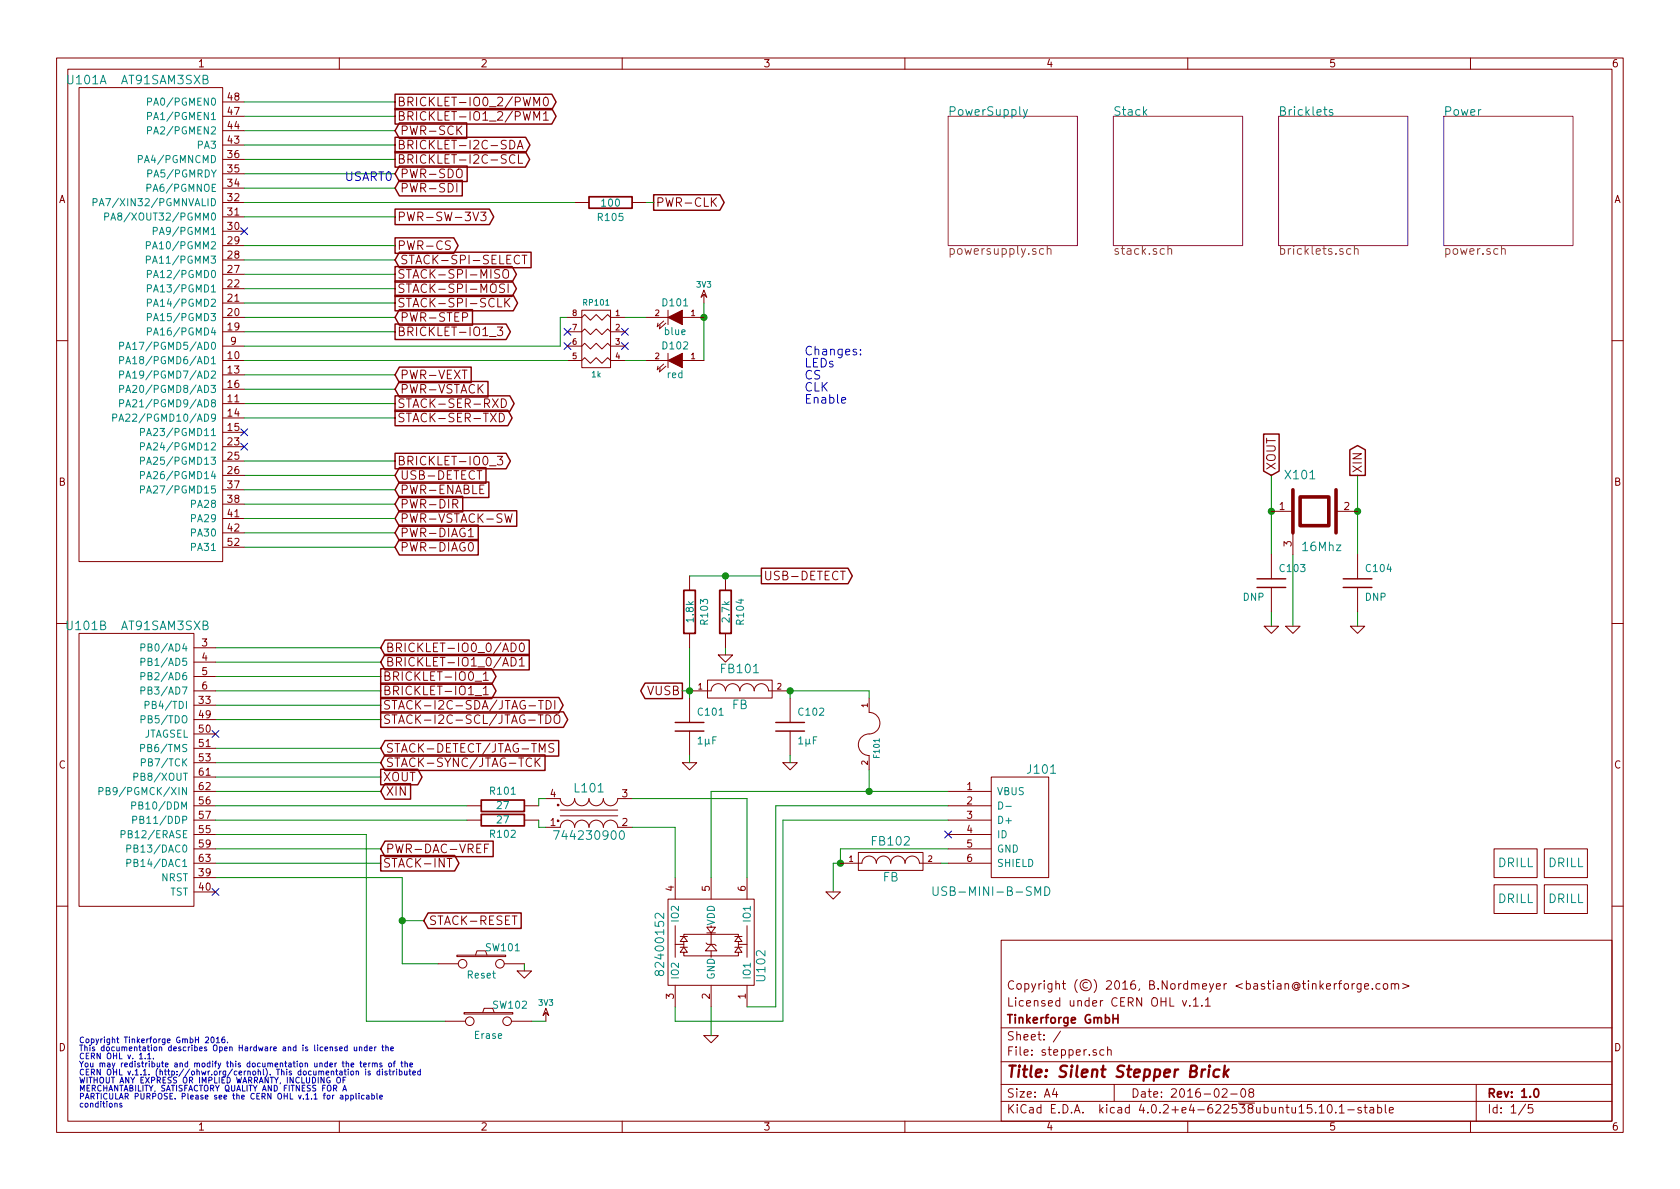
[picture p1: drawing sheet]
EESchema Schematic File Version 2
LIBS:tinkerforge
LIBS:power
LIBS:device
LIBS:transistors
LIBS:conn
LIBS:linear
LIBS:regul
LIBS:74xx
LIBS:cmos4000
LIBS:adc-dac
LIBS:memory
LIBS:xilinx
LIBS:microcontrollers
LIBS:dsp
LIBS:microchip
LIBS:analog_switches
LIBS:motorola
LIBS:texas
LIBS:intel
LIBS:audio
LIBS:interface
LIBS:digital-audio
LIBS:philips
LIBS:display
LIBS:cypress
LIBS:siliconi
LIBS:opto
LIBS:atmel
LIBS:contrib
LIBS:valves
LIBS:stepper-cache
EELAYER 25 0
EELAYER END
$Descr A4 11693 8268
encoding utf-8
Sheet 1 5
Title "Silent Stepper Brick"
Date "2016-02-08"
Rev "1.0"
Comp "Tinkerforge GmbH"
Comment1 "Licensed under CERN OHL v.1.1"
Comment2 "Copyright (©) 2016, B.Nordmeyer <bastian@tinkerforge.com>"
Comment3 ""
Comment4 ""
$EndDescr
Text Notes 550  7700 0    40   ~ 0
Copyright Tinkerforge GmbH 2016.\nThis documentation describes Open Hardware and is licensed under the\nCERN OHL v. 1.1.\nYou may redistribute and modify this documentation under the terms of the\nCERN OHL v.1.1. (http://ohwr.org/cernohl). This documentation is distributed\nWITHOUT ANY EXPRESS OR IMPLIED WARRANTY, INCLUDING OF\nMERCHANTABILITY, SATISFACTORY QUALITY AND FITNESS FOR A\nPARTICULAR PURPOSE. Please see the CERN OHL v.1.1 for applicable\nconditions\n
Wire Wire Line
	4350 2500 4500 2500
Wire Wire Line
	3950 2200 3900 2200
Wire Wire Line
	1700 900  2750 900 
Wire Wire Line
	1700 3800 2750 3800
Wire Wire Line
	1700 3200 2750 3200
Wire Wire Line
	1500 6000 2650 6000
Wire Wire Line
	1500 4500 2650 4500
Wire Wire Line
	1700 1800 2750 1800
Connection ~ 4900 2200
Wire Wire Line
	4900 2500 4900 2100
Wire Wire Line
	9000 4350 9000 3850
Wire Wire Line
	9450 4350 9450 4250
Connection ~ 8850 3550
Wire Wire Line
	8850 3850 8850 3300
Wire Wire Line
	1500 5400 2650 5400
Connection ~ 2800 6400
Wire Wire Line
	2950 6400 2800 6400
Wire Wire Line
	3100 7100 2550 7100
Wire Wire Line
	1700 2900 2750 2900
Wire Wire Line
	1700 2300 2750 2300
Wire Wire Line
	1500 5800 2550 5800
Wire Wire Line
	1500 4600 2650 4600
Wire Wire Line
	1700 1000 2750 1000
Wire Wire Line
	1500 4900 2650 4900
Wire Wire Line
	2650 5200 1500 5200
Wire Wire Line
	1700 2100 2750 2100
Wire Wire Line
	1700 1900 2750 1900
Wire Wire Line
	1700 700  2750 700 
Wire Wire Line
	5850 5900 5850 6000
Wire Wire Line
	5850 5900 6600 5900
Wire Wire Line
	5450 5700 6600 5700
Wire Wire Line
	5800 6200 5800 6000
Wire Wire Line
	5400 5600 6600 5600
Wire Wire Line
	3650 6750 3650 6700
Wire Wire Line
	6550 6000 6600 6000
Wire Wire Line
	5800 6000 5850 6000
Wire Wire Line
	4800 4500 4800 4850
Wire Wire Line
	5050 4550 5050 4500
Wire Wire Line
	3050 6700 2800 6700
Wire Wire Line
	2800 6700 2800 6100
Wire Wire Line
	2800 6100 1500 6100
Wire Wire Line
	1700 800  2750 800 
Wire Wire Line
	1700 2000 2750 2000
Wire Wire Line
	2650 5300 1500 5300
Wire Wire Line
	1500 5000 2650 5000
Wire Wire Line
	1700 1100 2750 1100
Wire Wire Line
	1700 2200 2750 2200
Wire Wire Line
	3700 7100 3800 7100
Wire Wire Line
	2750 2800 1700 2800
Wire Wire Line
	1500 5500 2650 5500
Wire Wire Line
	9450 3850 9450 3300
Connection ~ 9450 3550
Wire Wire Line
	8850 4350 8850 4250
Connection ~ 5850 6000
Wire Wire Line
	2550 5800 2550 7100
Wire Wire Line
	1500 5900 2650 5900
Wire Wire Line
	1700 2600 2750 2600
Wire Wire Line
	1500 4800 2650 4800
Wire Wire Line
	1700 3300 2750 3300
Wire Wire Line
	1500 4700 2650 4700
Wire Wire Line
	1700 2700 2750 2700
Wire Wire Line
	1700 3500 2750 3500
Wire Wire Line
	1700 3700 2750 3700
Wire Wire Line
	1700 1200 2750 1200
Wire Wire Line
	4350 2200 4500 2200
NoConn ~ 3950 2400
NoConn ~ 4350 2400
NoConn ~ 4350 2300
$Comp
L R_PACK4 RP101
U 1 1
P 4150 2550
F 0 "RP101" H 4150 3000 40  0000 C CNN
F 1 "1k" H 4150 2500 40  0000 C CNN
F 2 "kicad-libraries:4X0603" H 4150 2550 60  0001 C CNN
F 3 "" H 4150 2550 60  0001 C CNN
	1    4150 2550
	-1   0    0    -1  
$EndComp
Text GLabel 2750 3500 2    60   Input ~ 0
PWR-DIR
Text GLabel 2750 2200 2    60   Input ~ 0
PWR-STEP
Text GLabel 2750 3400 2    60   Input ~ 0
PWR-ENABLE
Text GLabel 2650 5900 2    60   Input ~ 0
PWR-DAC-VREF
$Comp
L DRILL J103
U 1 1
P 10550 6250
F 0 "J103" H 10600 6300 60  0001 C CNN
F 1 "DRILL" H 10550 6250 60  0000 C CNN
F 2 "kicad-libraries:DRILL_NP" H 10550 6250 60  0001 C CNN
F 3 "" H 10550 6250 60  0001 C CNN
	1    10550 6250
	1    0    0    -1  
$EndComp
$Comp
L DRILL J102
U 1 1
P 10550 6000
F 0 "J102" H 10600 6050 60  0001 C CNN
F 1 "DRILL" H 10550 6000 60  0000 C CNN
F 2 "kicad-libraries:DRILL_NP" H 10550 6000 60  0001 C CNN
F 3 "" H 10550 6000 60  0001 C CNN
	1    10550 6000
	1    0    0    -1  
$EndComp
Text GLabel 2750 2700 2    60   Input ~ 0
PWR-VSTACK
Text GLabel 2750 3600 2    60   Input ~ 0
PWR-VSTACK-SW
Text GLabel 2750 2600 2    60   Input ~ 0
PWR-VEXT
$Sheet
S 10050 800  900  900 
U 4D11F510
F0 "Power" 60
F1 "power.sch" 60
$EndSheet
$Comp
L CRYSTAL_3225 X101
U 1 1
P 9150 3550
F 0 "X101" H 9050 3800 60  0000 C CNN
F 1 "16Mhz" H 9200 3300 60  0000 C CNN
F 2 "kicad-libraries:CRYSTAL_3225" H 9150 3550 60  0001 C CNN
F 3 "" H 9150 3550 60  0001 C CNN
	1    9150 3550
	1    0    0    -1  
$EndComp
$Comp
L GND #PWR01
U 1 1
P 9000 4350
F 0 "#PWR01" H 9000 4350 30  0001 C CNN
F 1 "GND" H 9000 4280 30  0001 C CNN
F 2 "" H 9000 4350 60  0001 C CNN
F 3 "" H 9000 4350 60  0001 C CNN
	1    9000 4350
	1    0    0    -1  
$EndComp
$Comp
L GND #PWR02
U 1 1
P 9450 4350
F 0 "#PWR02" H 9450 4350 30  0001 C CNN
F 1 "GND" H 9450 4280 30  0001 C CNN
F 2 "" H 9450 4350 60  0001 C CNN
F 3 "" H 9450 4350 60  0001 C CNN
	1    9450 4350
	1    0    0    -1  
$EndComp
$Comp
L GND #PWR03
U 1 1
P 8850 4350
F 0 "#PWR03" H 8850 4350 30  0001 C CNN
F 1 "GND" H 8850 4280 30  0001 C CNN
F 2 "" H 8850 4350 60  0001 C CNN
F 3 "" H 8850 4350 60  0001 C CNN
	1    8850 4350
	1    0    0    -1  
$EndComp
$Comp
L C C104
U 1 1
P 9450 4050
F 0 "C104" H 9500 4150 50  0000 L CNN
F 1 "DNP" H 9500 3950 50  0000 L CNN
F 2 "kicad-libraries:0402E" H 9450 4050 60  0001 C CNN
F 3 "" H 9450 4050 60  0001 C CNN
	1    9450 4050
	1    0    0    -1  
$EndComp
$Comp
L C C103
U 1 1
P 8850 4050
F 0 "C103" H 8900 4150 50  0000 L CNN
F 1 "DNP" H 8650 3950 50  0000 L CNN
F 2 "kicad-libraries:0402E" H 8850 4050 60  0001 C CNN
F 3 "" H 8850 4050 60  0001 C CNN
	1    8850 4050
	1    0    0    -1  
$EndComp
Text GLabel 2750 3300 2    60   Input ~ 0
USB-DETECT
Text GLabel 9450 3300 1    60   Output ~ 0
XIN
Text GLabel 8850 3300 1    60   Input ~ 0
XOUT
Text GLabel 2650 5500 2    60   Input ~ 0
XIN
Text GLabel 2650 5400 2    60   Output ~ 0
XOUT
Text GLabel 2950 6400 2    60   Input ~ 0
STACK-RESET
NoConn ~ 6600 5800
$Comp
L 3V3 #PWR04
U 1 1
P 4900 2100
F 0 "#PWR04" H 4900 2200 40  0001 C CNN
F 1 "3V3" H 4900 2225 40  0000 C CNN
F 2 "" H 4900 2100 60  0001 C CNN
F 3 "" H 4900 2100 60  0001 C CNN
	1    4900 2100
	-1   0    0    -1  
$EndComp
Text GLabel 2750 2300 2    60   Output ~ 0
BRICKLET-IO1_3
Text GLabel 2750 3200 2    60   Output ~ 0
BRICKLET-IO0_3
NoConn ~ 1500 5100
NoConn ~ 1500 6200
Text GLabel 2750 1100 2    60   Output ~ 0
BRICKLET-I2C-SCL
Text GLabel 2750 1000 2    60   Output ~ 0
BRICKLET-I2C-SDA
Text GLabel 2650 4800 2    60   Output ~ 0
BRICKLET-IO1_1
Text GLabel 2650 4700 2    60   Output ~ 0
BRICKLET-IO0_1
Text GLabel 2650 4600 2    60   Input ~ 0
BRICKLET-IO1_0/AD1
Text GLabel 2650 4500 2    60   Input ~ 0
BRICKLET-IO0_0/AD0
Text GLabel 2750 800  2    60   Output ~ 0
BRICKLET-IO1_2/PWM1
Text GLabel 2750 700  2    60   Output ~ 0
BRICKLET-IO0_2/PWM0
$Sheet
S 8900 800  900  900 
U 4CAC3366
F0 "Bricklets" 60
F1 "bricklets.sch" 60
$EndSheet
$Comp
L AT91SAM3SXB U101
U 2 1
P 550 4400
F 0 "U101" H 600 4450 60  0000 C CNN
F 1 "AT91SAM3SXB" H 1150 4450 60  0000 C CNN
F 2 "kicad-libraries:LQFP64" H 550 4400 60  0001 C CNN
F 3 "" H 550 4400 60  0001 C CNN
	2    550  4400
	1    0    0    -1  
$EndComp
Text GLabel 2650 5300 2    60   Input ~ 0
STACK-SYNC/JTAG-TCK
Text GLabel 2650 5200 2    60   Input ~ 0
STACK-DETECT/JTAG-TMS
$Comp
L GND #PWR05
U 1 1
P 5050 4550
F 0 "#PWR05" H 5050 4550 30  0001 C CNN
F 1 "GND" H 5050 4480 30  0001 C CNN
F 2 "" H 5050 4550 60  0001 C CNN
F 3 "" H 5050 4550 60  0001 C CNN
	1    5050 4550
	1    0    0    -1  
$EndComp
Text GLabel 5300 4000 2    60   Output ~ 0
USB-DETECT
$Comp
L R R104
U 1 1
P 5050 4250
F 0 "R104" V 4950 4250 50  0000 C CNN
F 1 "2.7k" V 5050 4250 50  0000 C CNN
F 2 "kicad-libraries:0402E" H 5050 4250 60  0001 C CNN
F 3 "" H 5050 4250 60  0001 C CNN
	1    5050 4250
	-1   0    0    1   
$EndComp
$Comp
L R R103
U 1 1
P 4800 4250
F 0 "R103" V 4700 4250 50  0000 C CNN
F 1 "1.8k" V 4800 4250 50  0000 C CNN
F 2 "kicad-libraries:0402E" H 4800 4250 60  0001 C CNN
F 3 "" H 4800 4250 60  0001 C CNN
	1    4800 4250
	-1   0    0    1   
$EndComp
$Comp
L AT91SAM3SXB U101
U 1 1
P 550 600
F 0 "U101" H 600 650 60  0000 C CNN
F 1 "AT91SAM3SXB" H 1150 650 60  0000 C CNN
F 2 "kicad-libraries:LQFP64" H 550 600 60  0001 C CNN
F 3 "" H 550 600 60  0001 C CNN
	1    550  600 
	1    0    0    -1  
$EndComp
Text GLabel 2750 1800 2    60   Input ~ 0
STACK-SPI-SELECT
Text GLabel 2750 2900 2    60   Output ~ 0
STACK-SER-TXD
Text GLabel 2750 2800 2    60   Output ~ 0
STACK-SER-RXD
Text GLabel 2650 5000 2    60   Output ~ 0
STACK-I2C-SCL/JTAG-TDO
Text GLabel 2650 4900 2    60   Output ~ 0
STACK-I2C-SDA/JTAG-TDI
Text GLabel 2750 2100 2    60   Output ~ 0
STACK-SPI-SCLK
Text GLabel 2750 1900 2    60   Output ~ 0
STACK-SPI-MISO
Text GLabel 2750 2000 2    60   Output ~ 0
STACK-SPI-MOSI
$Comp
L FILTER FB102
U 1 1
P 6200 6000
F 0 "FB102" H 6200 6150 60  0000 C CNN
F 1 "FB" H 6200 5900 60  0000 C CNN
F 2 "kicad-libraries:0603E" H 6200 6000 60  0001 C CNN
F 3 "" H 6200 6000 60  0001 C CNN
	1    6200 6000
	1    0    0    -1  
$EndComp
Text GLabel 4750 4800 0    60   Output ~ 0
VUSB
$Comp
L 3V3 #PWR06
U 1 1
P 3800 7100
F 0 "#PWR06" H 3800 7200 40  0001 C CNN
F 1 "3V3" H 3800 7225 40  0000 C CNN
F 2 "" H 3800 7100 60  0001 C CNN
F 3 "" H 3800 7100 60  0001 C CNN
	1    3800 7100
	1    0    0    -1  
$EndComp
$Comp
L GND #PWR07
U 1 1
P 3650 6750
F 0 "#PWR07" H 3650 6750 30  0001 C CNN
F 1 "GND" H 3650 6680 30  0001 C CNN
F 2 "" H 3650 6750 60  0001 C CNN
F 3 "" H 3650 6750 60  0001 C CNN
	1    3650 6750
	1    0    0    -1  
$EndComp
$Comp
L DRILL J105
U 1 1
P 10900 6250
F 0 "J105" H 10950 6300 60  0001 C CNN
F 1 "DRILL" H 10900 6250 60  0000 C CNN
F 2 "kicad-libraries:DRILL_NP" H 10900 6250 60  0001 C CNN
F 3 "" H 10900 6250 60  0001 C CNN
	1    10900 6250
	1    0    0    -1  
$EndComp
$Comp
L DRILL J104
U 1 1
P 10900 6000
F 0 "J104" H 10950 6050 60  0001 C CNN
F 1 "DRILL" H 10900 6000 60  0000 C CNN
F 2 "kicad-libraries:DRILL_NP" H 10900 6000 60  0001 C CNN
F 3 "" H 10900 6000 60  0001 C CNN
	1    10900 6000
	1    0    0    -1  
$EndComp
$Comp
L R R102
U 1 1
P 3500 5700
F 0 "R102" V 3600 5700 50  0000 C CNN
F 1 "27" V 3500 5700 50  0000 C CNN
F 2 "kicad-libraries:0402E" H 3500 5700 60  0001 C CNN
F 3 "" H 3500 5700 60  0001 C CNN
	1    3500 5700
	0    1    1    0   
$EndComp
$Comp
L R R101
U 1 1
P 3500 5600
F 0 "R101" V 3400 5600 50  0000 C CNN
F 1 "27" V 3500 5600 50  0000 C CNN
F 2 "kicad-libraries:0402E" H 3500 5600 60  0001 C CNN
F 3 "" H 3500 5600 60  0001 C CNN
	1    3500 5600
	0    1    1    0   
$EndComp
$Comp
L GND #PWR08
U 1 1
P 5800 6200
F 0 "#PWR08" H 5800 6200 30  0001 C CNN
F 1 "GND" H 5800 6130 30  0001 C CNN
F 2 "" H 5800 6200 60  0001 C CNN
F 3 "" H 5800 6200 60  0001 C CNN
	1    5800 6200
	1    0    0    -1  
$EndComp
$Comp
L FILTER FB101
U 1 1
P 5150 4800
F 0 "FB101" H 5150 4950 60  0000 C CNN
F 1 "FB" H 5150 4700 60  0000 C CNN
F 2 "kicad-libraries:0603E" H 5150 4800 60  0001 C CNN
F 3 "" H 5150 4800 60  0001 C CNN
	1    5150 4800
	1    0    0    -1  
$EndComp
$Sheet
S 7750 800  900  900 
U 4C45874E
F0 "Stack" 60
F1 "stack.sch" 60
$EndSheet
$Sheet
S 6600 800  900  900 
U 4C45867E
F0 "PowerSupply" 60
F1 "powersupply.sch" 60
$EndSheet
$Comp
L LED D101
U 1 1
P 4700 2200
F 0 "D101" H 4700 2300 50  0000 C CNN
F 1 "blue" H 4700 2100 50  0000 C CNN
F 2 "kicad-libraries:D0603" H 4700 2200 60  0001 C CNN
F 3 "" H 4700 2200 60  0001 C CNN
	1    4700 2200
	-1   0    0    -1  
$EndComp
$Comp
L LED D102
U 1 1
P 4700 2500
F 0 "D102" H 4700 2600 50  0000 C CNN
F 1 "red" H 4700 2400 50  0000 C CNN
F 2 "kicad-libraries:D0603" H 4700 2500 60  0001 C CNN
F 3 "" H 4700 2500 60  0001 C CNN
	1    4700 2500
	-1   0    0    -1  
$EndComp
$Comp
L USB-MINI-B-SMD J101
U 1 1
P 7250 5750
F 0 "J101" H 7250 6150 60  0000 C CNN
F 1 "USB-MINI-B-SMD" H 6900 5300 60  0000 C CNN
F 2 "kicad-libraries:USB-MINI-B-SMD" H 7250 5750 60  0001 C CNN
F 3 "" H 7250 5750 60  0001 C CNN
	1    7250 5750
	1    0    0    -1  
$EndComp
$Comp
L TACT-SWITCH SW101
U 1 1
P 3350 6700
F 0 "SW101" H 3500 6810 50  0000 C CNN
F 1 "Reset" H 3350 6620 50  0000 C CNN
F 2 "kicad-libraries:TACT-SWITCH" H 3350 6700 60  0001 C CNN
F 3 "" H 3350 6700 60  0001 C CNN
	1    3350 6700
	1    0    0    -1  
$EndComp
$Comp
L TACT-SWITCH SW102
U 1 1
P 3400 7100
F 0 "SW102" H 3550 7210 50  0000 C CNN
F 1 "Erase" H 3400 7000 50  0000 C CNN
F 2 "kicad-libraries:TACT-SWITCH" H 3400 7100 60  0001 C CNN
F 3 "" H 3400 7100 60  0001 C CNN
	1    3400 7100
	1    0    0    -1  
$EndComp
Wire Wire Line
	4800 4800 4750 4800
$Comp
L C C101
U 1 1
P 4800 5050
F 0 "C101" H 4850 5150 50  0000 L CNN
F 1 "1µF" H 4850 4950 50  0000 L CNN
F 2 "kicad-libraries:0402E" H 4800 5050 60  0001 C CNN
F 3 "" H 4800 5050 60  0001 C CNN
	1    4800 5050
	1    0    0    -1  
$EndComp
$Comp
L C C102
U 1 1
P 5500 5050
F 0 "C102" H 5550 5150 50  0000 L CNN
F 1 "1µF" H 5550 4950 50  0000 L CNN
F 2 "kicad-libraries:0402E" H 5500 5050 60  0001 C CNN
F 3 "" H 5500 5050 60  0001 C CNN
	1    5500 5050
	1    0    0    -1  
$EndComp
$Comp
L GND #PWR09
U 1 1
P 4800 5300
F 0 "#PWR09" H 4800 5300 30  0001 C CNN
F 1 "GND" H 4800 5230 30  0001 C CNN
F 2 "" H 4800 5300 60  0001 C CNN
F 3 "" H 4800 5300 60  0001 C CNN
	1    4800 5300
	1    0    0    -1  
$EndComp
$Comp
L GND #PWR010
U 1 1
P 5500 5300
F 0 "#PWR010" H 5500 5300 30  0001 C CNN
F 1 "GND" H 5500 5230 30  0001 C CNN
F 2 "" H 5500 5300 60  0001 C CNN
F 3 "" H 5500 5300 60  0001 C CNN
	1    5500 5300
	1    0    0    -1  
$EndComp
Wire Wire Line
	4800 5300 4800 5250
Wire Wire Line
	5500 5300 5500 5250
Connection ~ 4800 4800
Wire Wire Line
	3900 2200 3900 2400
NoConn ~ 3950 2300
$Comp
L TVS_ARRAY4 U102
U 1 1
P 4950 6550
F 0 "U102" V 4605 6385 60  0000 C CNN
F 1 "82400152" V 5310 6535 60  0000 C CNN
F 2 "kicad-libraries:SOT563-SPEC" H 4950 6535 60  0001 C CNN
F 3 "" H 4950 6535 60  0000 C CNN
	1    4950 6550
	-1   0    0    -1  
$EndComp
$Comp
L FUSE F101
U 1 1
P 6050 5100
F 0 "F101" H 6150 5150 40  0000 C CNN
F 1 "PTC" H 5950 5050 40  0001 C CNN
F 2 "kicad-libraries:1206" H 6050 5100 60  0001 C CNN
F 3 "" H 6050 5100 60  0000 C CNN
	1    6050 5100
	0    1    1    0   
$EndComp
$Comp
L WE-CNSW L101
U 1 1
P 4100 5650
F 0 "L101" H 4100 5820 60  0000 C CNN
F 1 "744230900" H 4100 5490 60  0000 C CNN
F 2 "kicad-libraries:WE-CNSW-0603" H 4100 5640 60  0001 C CNN
F 3 "" H 4100 5640 60  0000 C CNN
	1    4100 5650
	1    0    0    -1  
$EndComp
Wire Wire Line
	5500 4800 6050 4800
Wire Wire Line
	5500 4800 5500 4850
Connection ~ 5500 4800
Wire Wire Line
	4800 4000 5300 4000
Connection ~ 5050 4000
Wire Wire Line
	6600 5500 4950 5500
Wire Wire Line
	4950 5500 4950 6100
Wire Wire Line
	6050 5500 6050 5350
Connection ~ 6050 5500
Wire Wire Line
	6050 4800 6050 4850
Wire Wire Line
	5200 6100 5200 5550
Wire Wire Line
	5200 5550 4400 5550
Wire Wire Line
	4700 6100 4700 5750
Wire Wire Line
	4700 5750 4400 5750
Wire Wire Line
	3800 5550 3750 5550
Wire Wire Line
	3750 5550 3750 5600
Wire Wire Line
	3750 5700 3750 5750
Wire Wire Line
	3750 5750 3800 5750
Wire Wire Line
	3250 5700 1500 5700
Wire Wire Line
	1500 5600 3250 5600
Wire Wire Line
	5200 7000 5400 7000
Wire Wire Line
	5400 7000 5400 5600
Wire Wire Line
	5450 5700 5450 7100
Wire Wire Line
	5450 7100 4700 7100
Wire Wire Line
	4700 7100 4700 7000
$Comp
L GND #PWR011
U 1 1
P 4950 7200
F 0 "#PWR011" H 4950 7200 30  0001 C CNN
F 1 "GND" H 4950 7130 30  0001 C CNN
F 2 "" H 4950 7200 60  0001 C CNN
F 3 "" H 4950 7200 60  0001 C CNN
	1    4950 7200
	1    0    0    -1  
$EndComp
Wire Wire Line
	4950 7200 4950 7000
Text GLabel 2750 3700 2    60   Input ~ 0
PWR-DIAG1
Text GLabel 2750 3800 2    60   Input ~ 0
PWR-DIAG0
Text GLabel 2650 6000 2    60   Output ~ 0
STACK-INT
Text GLabel 4550 1400 2    60   Output ~ 0
PWR-CLK
Text GLabel 2750 900  2    60   Input ~ 0
PWR-SCK
Text GLabel 2750 1300 2    60   Input ~ 0
PWR-SDI
Text GLabel 2750 1200 2    60   Input ~ 0
PWR-SDO
Wire Wire Line
	1700 1300 2750 1300
Text Notes 2400 1250 0    60   ~ 0
USART0
Wire Wire Line
	1700 2500 3950 2500
Text GLabel 2750 1500 2    60   Output ~ 0
PWR-SW-3V3
Wire Wire Line
	2750 1500 1700 1500
Wire Wire Line
	2750 3600 1700 3600
Text GLabel 2750 1700 2    60   Output ~ 0
PWR-CS
$Comp
L R R105
U 1 1
P 4250 1400
F 0 "R105" V 4150 1400 50  0000 C CNN
F 1 "100" V 4250 1400 50  0000 C CNN
F 2 "kicad-libraries:0402E" H 4250 1400 60  0001 C CNN
F 3 "" H 4250 1400 60  0001 C CNN
	1    4250 1400
	0    -1   -1   0   
$EndComp
Wire Wire Line
	4550 1400 4500 1400
NoConn ~ 1700 3100
Wire Wire Line
	1700 1400 4000 1400
NoConn ~ 1700 3000
Wire Wire Line
	2750 3400 1700 3400
Wire Wire Line
	3900 2400 1700 2400
Text Notes 5600 2800 0    60   ~ 0
Changes:\nLEDs\nCS\nCLK\nEnable\n
Wire Wire Line
	2750 1700 1700 1700
NoConn ~ 1700 1600
$EndSCHEMATC
